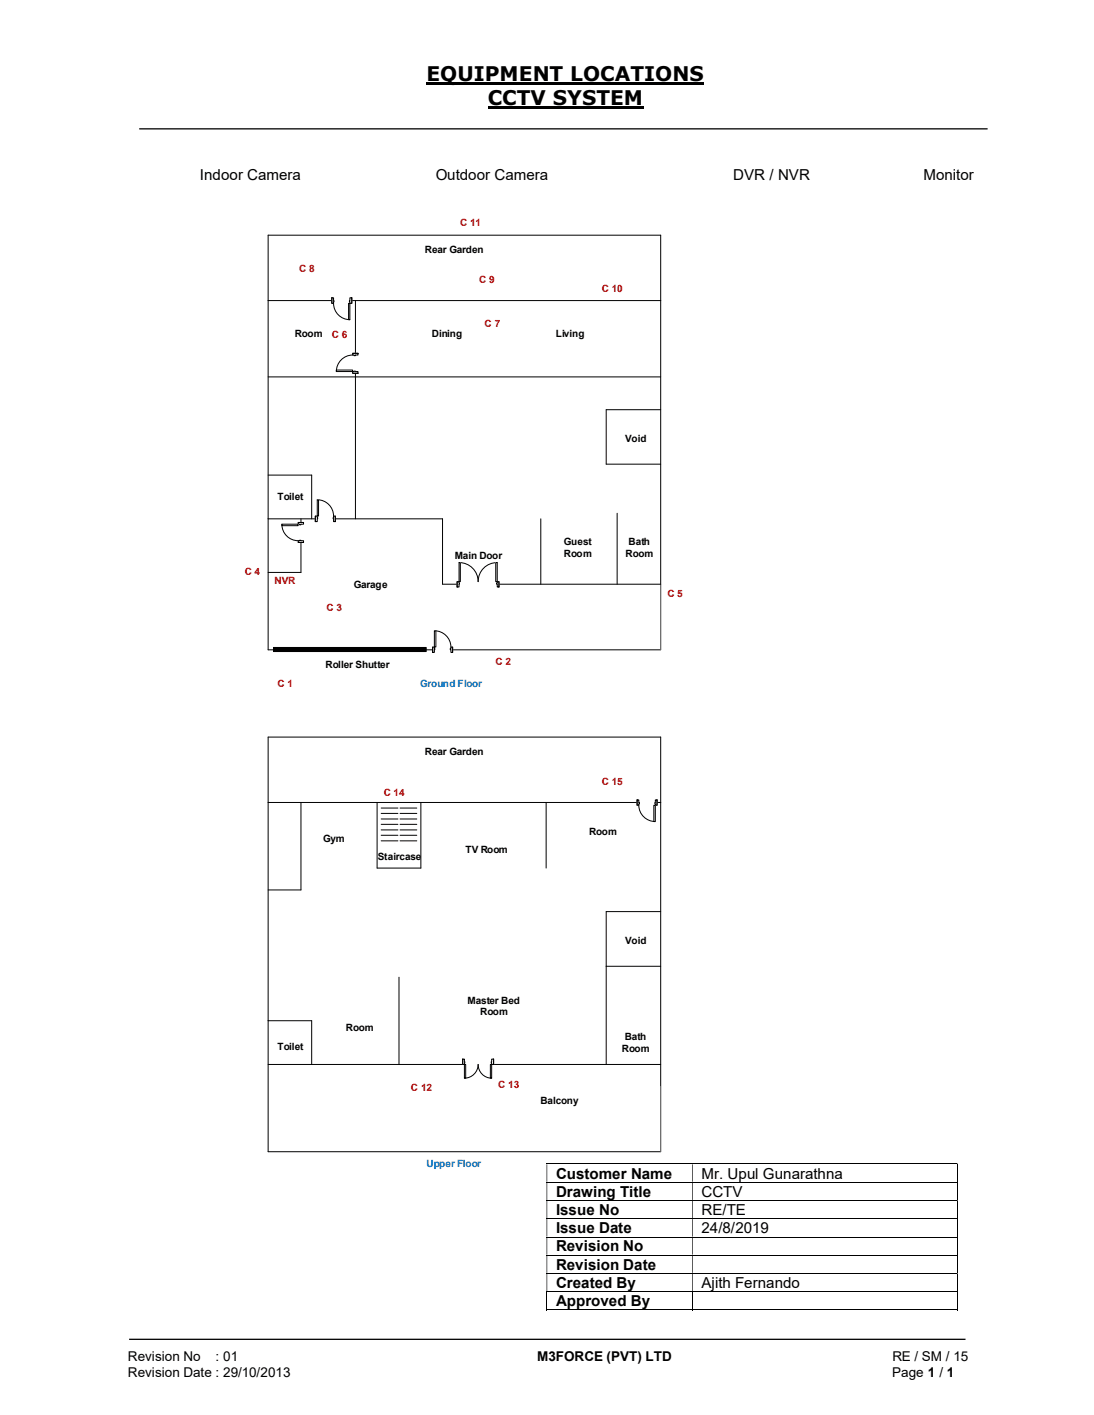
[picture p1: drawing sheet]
<svg xmlns="http://www.w3.org/2000/svg" width="216mm" height="279mm" viewBox="0 0 216 279" stroke-linecap="round" stroke-linejoin="round" font-family="sans-serif">
<path d="M84.2 16.5h54.8M96.3 21.3h30.7" fill="none" stroke="#000" stroke-width=".42"/>
<path d="M27.5 25.4h167.4M25.5 264.5h165" fill="none" stroke="#000" stroke-width=".25"/>
<g fill="none" stroke="#000" stroke-width=".2">
<path d="M52.9 59.4h77.5M70.1 59.4v43M52.9 93.8h8.6v8.6M130.4 80.9h-10.8v10.8h10.8M52.9 102.4h34.4v13h43.1v-69h-77.5v81.9h77.5M59.4 102.4v10.6h-6.5M106.7 102.4v13M121.8 101.3v14.1M54 127.8h30.1v.9h-30.1zM52.9 158.5h77.5M59.4 158.5v17.2h-6.5M74.4 158.5v12.9h8.7v-12.9"/>
<path d="M75.2 159.6h3.3M79 159.6h3.3M107.8 158.5v12.9M75.2 161.7h3.3M75.2 163.9h3.3M75.2 166h3.3M75.2 160.6h3.3M75.2 162.8h3.3M75.2 164.9h3.3M79 161.7h3.3M79 163.9h3.3M79 166h3.3"/>
<path d="M79 160.6h3.3M79 162.8h3.3M79 164.9h3.3M78.7 193v17.2M119.6 190.8h10.8M130.4 180h-10.8v30.2M52.9 201.5h8.6v8.7M52.9 210.2h77.5M130.4 214.5v-69h-77.5v81.9h77.5M107.9 229.8h81M107.9 233.4h81M107.9 237h81"/>
<path d="M189 229.9v3.4M189 233.5v3.4M189 237.1v3.4M107.9 240.6h81M107.9 244.3h81M107.9 247.8h81M107.9 251.4h81M107.9 255.1h81M107.9 258.6h28.7M107.9 255.1v3.6M136.6 255.1v3.6M136.7 258.6h52.2"/>
<path d="M189 240.7v3.5M189 244.3v3.4M189 247.9v3.4M189 251.5v3.5M189 255.1v3.6"/>
</g>
<g fill="#000">
<path d="M54 127.8h30.1v.9h-30.1z" fill-rule="evenodd"/>
<path d="M188.9 229.7h.2v.2h-.2zM107.9 229.9h.1v3.4h-.1zM136.6 229.9h.1v3.4h-.1z" fill-rule="evenodd"/>
<path d="M188.9 233.3h.2v.2h-.2zM107.9 233.5h.1v3.4h-.1zM136.6 233.5h.1v3.4h-.1z" fill-rule="evenodd"/>
<path d="M188.9 236.9h.2v.2h-.2zM107.9 237.1h.1v3.4h-.1zM136.6 237.1h.1v3.4h-.1z" fill-rule="evenodd"/>
<path d="M188.9 240.5h.2v.2h-.2zM107.9 240.7h.1v3.5h-.1zM136.6 240.7h.1v3.5h-.1z" fill-rule="evenodd"/>
<path d="M188.9 244.2h.2v.1h-.2zM107.9 244.3h.1v3.4h-.1zM136.6 244.3h.1v3.4h-.1z" fill-rule="evenodd"/>
<path d="M188.9 247.7h.2v.2h-.2zM107.9 247.9h.1v3.4h-.1zM136.6 247.9h.1v3.4h-.1z" fill-rule="evenodd"/>
<path d="M188.9 251.3h.2v.2h-.2zM107.9 251.5h.1v3.5h-.1zM136.6 251.5h.1v3.5h-.1z" fill-rule="evenodd"/>
</g>
<path d="M188.9 255h.2v.1h-.2zM188.9 258.6h.2v.1h-.2z" fill="#000"/>
<path d="M130.4 115.4v12.9M130.4 214.5v12.9" fill="none" stroke="#696969" stroke-width=".25"/>
<path d="M125.7 157.9h4v1.1h-4z" fill="#fff"/>
<path d="M125.7 157.9h4v1.1h-4z" fill="none" stroke="#fff" stroke-width=".2"/>
<path d="M129.3 157.9h.4v1.1h-.4zM125.7 157.9v1.1h.4v-1.1z" fill-rule="evenodd" fill="#fff"/>
<path d="M126.1 158.5v-.6h-.4v1.1h.4v-.2M129.3 158.5v-.6h.4v1.1h-.4v-.2" fill="none" stroke="#000" stroke-width=".2"/>
<path d="M129.2 158.5l.1 .3zM126.1 158.5v.3h.1v-.3z" fill-rule="evenodd" fill="#fff"/>
<path d="M125.7 157.9v1.1M126.1 158.5h.1v.3h-.1M126.1 159a3.3 3.3 0 0 0 3.2 3.2M129.3 158.5v.3M129.7 157.9v1.1" fill="none" stroke="#000" stroke-width=".2"/>
<path d="M129 159h.3v3.2h-.3z" fill-rule="evenodd" fill="#fff"/>
<path d="M129 159h.3v3.2h-.3z" fill="none" stroke="#000" stroke-width=".2"/>
<path d="M58.8 103.2h1.1v3.9h-1.1z" fill-rule="evenodd" fill="#fff"/>
<path d="M58.8 103.2h1.1v3.9h-1.1z" fill="none" stroke="#fff" stroke-width=".2"/>
<path d="M58.8 103.2v.3h1.1v-.3zM58.8 106.8h1.1v.3h-1.1z" fill-rule="evenodd" fill="#fff"/>
<path d="M59.1 103.5h-.3v-.3h1.1v.3h-.5M59.1 106.8h-.3v.3h1.1v-.3h-.5" fill="none" stroke="#000" stroke-width=".2"/>
<path d="M59.1 103.5v.1h.3v-.1zM59.1 106.7l.3 .1z" fill-rule="evenodd" fill="#fff"/>
<path d="M55.6 103.5a3.2 3.2 0 0 0 3.2 3.3M58.8 103.2h1.1M58.8 107.1h1.1M59.1 103.5v.1h.3v-.1M59.1 106.8h.3" fill="none" stroke="#000" stroke-width=".2"/>
<path d="M55.6 103.5h3.2v.3h-3.2z" fill="#fff"/>
<path d="M55.6 103.5h3.2v.3h-3.2z" fill="none" stroke="#000" stroke-width=".2"/>
<path d="M90.2 114.8h8.3v1.2h-8.3z" fill="#fff"/>
<path d="M90.2 114.8h8.3v1.2h-8.3z" fill="none" stroke="#fff" stroke-width=".2"/>
<path d="M98.1 114.9v1h.4v-1zM90.2 114.9h.4v1h-.4z" fill-rule="evenodd" fill="#fff"/>
<path d="M90.6 115.1v-.2h-.4v1h.4v-.5M98.1 115.1v-.2h.4v1h-.4v-.5" fill="none" stroke="#000" stroke-width=".2"/>
<path d="M98 115.1v.3h.1v-.3zM90.6 115.1l.1 .3z" fill-rule="evenodd" fill="#fff"/>
<path d="M90.2 114.9v1M90.6 111.1a3.7 3.7 0 0 1 3.8 3.8 3.7 3.7 0 0 1 3.7-3.8M90.6 115.1v.3M98.1 115.1h-.1v.3h.1M98.5 114.9v1" fill="none" stroke="#000" stroke-width=".2"/>
<path d="M90.6 111.1h.2v3.8h-.2z" fill-rule="evenodd" fill="#fff"/>
<path d="M90.6 111.1h.2v3.8h-.2z" fill="none" stroke="#000" stroke-width=".2"/>
<path d="M97.8 111.1h.3v3.8h-.3z" fill-rule="evenodd" fill="#fff"/>
<path d="M97.8 111.1h.3v3.8h-.3z" fill="none" stroke="#000" stroke-width=".2"/>
<path d="M62.2 101.9h4v1.1h-4z" fill="#fff"/>
<path d="M62.2 101.9h4v1.1h-4z" fill="none" stroke="#fff" stroke-width=".2"/>
<path d="M62.2 101.9h.4v1.1h-.4zM65.8 101.9v1.1h.4v-1.1z" fill-rule="evenodd" fill="#fff"/>
<path d="M62.6 102.2v-.3h-.4v1.1h.4v-.6M65.8 102.2v-.3h.4v1.1h-.4v-.6" fill="none" stroke="#000" stroke-width=".2"/>
<path d="M62.6 102.2l.1 .2zM65.7 102.2l.1 .2z" fill-rule="evenodd" fill="#fff"/>
<path d="M62.6 98.7a3.2 3.2 0 0 1 3.2 3.2M62.2 101.9v1.1M62.6 102.2v.2M65.8 102.2v.2M66.2 101.9v1.1" fill="none" stroke="#000" stroke-width=".2"/>
<path d="M62.6 98.7h.3v3.2h-.3z" fill-rule="evenodd" fill="#fff"/>
<path d="M62.6 98.7h.3v3.2h-.3z" fill="none" stroke="#000" stroke-width=".2"/>
<path d="M65.5 58.8h3.9v1.1h-3.9z" fill="#fff"/>
<path d="M65.5 58.8h3.9v1.1h-3.9z" fill="none" stroke="#fff" stroke-width=".2"/>
<path d="M69 58.8h.4v1.1h-.4zM65.5 58.8v1.1h.3v-1.1z" fill-rule="evenodd" fill="#fff"/>
<path d="M65.8 59.4v-.6h-.3v1.1h.3v-.3M69 59.4v-.6h.4v1.1h-.4v-.3" fill="none" stroke="#000" stroke-width=".2"/>
<path d="M69 59.4v.2zM65.8 59.4l.1 .2z" fill-rule="evenodd" fill="#fff"/>
<path d="M65.5 58.8v1.1M65.8 59.4v.2M65.8 59.9a3.2 3.2 0 0 0 3.2 3.2M69 59.4v.2M69.4 58.8v1.1" fill="none" stroke="#000" stroke-width=".2"/>
<path d="M68.8 59.9h.2v3.2h-.2z" fill-rule="evenodd" fill="#fff"/>
<path d="M68.8 59.9h.2v3.2h-.2zM52.9 74.4h77.5" fill="none" stroke="#000" stroke-width=".2"/>
<path d="M69.6 69.8h1.1v3.9h-1.1z" fill-rule="evenodd" fill="#fff"/>
<path d="M69.6 69.8h1.1v3.9h-1.1z" fill="none" stroke="#fff" stroke-width=".2"/>
<path d="M69.6 73.4h1.1v.3h-1.1zM69.6 69.8v.3h1.1v-.3z" fill-rule="evenodd" fill="#fff"/>
<path d="M69.8 73.4h-.2v.3h1.1v-.3h-.6M69.8 70.1h-.2v-.3h1.1v.3h-.6" fill="none" stroke="#000" stroke-width=".2"/>
<path d="M69.8 73.3l.3 .1zM69.8 70.1v.1h.3v-.1z" fill-rule="evenodd" fill="#fff"/>
<path d="M69.6 70.1a3.3 3.3 0 0 0-3.2 3.3M69.6 73.7h1.1M69.6 69.8h1.1M69.8 73.4h.3M69.8 70.1v.1h.3v-.1" fill="none" stroke="#000" stroke-width=".2"/>
<path d="M66.4 73.1h3.2v.3h-3.2z" fill="#fff"/>
<path d="M66.4 73.1h3.2v.3h-3.2z" fill="none" stroke="#000" stroke-width=".2"/>
<path d="M85.4 127.7h3.9v1.2h-3.9z" fill="#fff"/>
<path d="M85.4 127.7h3.9v1.2h-3.9z" fill="none" stroke="#fff" stroke-width=".2"/>
<path d="M85.4 127.8h.3v1h-.3zM89 127.8v1h.3v-1z" fill-rule="evenodd" fill="#fff"/>
<path d="M85.7 128v-.2h-.3v1h.3v-.5M89 128v-.2h.3v1h-.3v-.5" fill="none" stroke="#000" stroke-width=".2"/>
<path d="M85.7 128l.1 .3zM88.9 128v.3h.1v-.3z" fill-rule="evenodd" fill="#fff"/>
<path d="M85.4 127.8v1M85.7 124.5a3.3 3.3 0 0 1 3.3 3.3M85.7 128v.3M89 128h-.1v.3h.1M89.3 127.8v1" fill="none" stroke="#000" stroke-width=".2"/>
<path d="M85.7 124.5h.3v3.3h-.3z" fill-rule="evenodd" fill="#fff"/>
<path d="M85.7 124.5h.3v3.3h-.3z" fill="none" stroke="#000" stroke-width=".2"/>
<path d="M91.3 209.1h6.1v1.1h-6.1z" fill="#fff"/>
<path d="M91.3 209.1h6.1v1.1h-6.1z" fill="none" stroke="#fff" stroke-width=".2"/>
<path d="M97 209.1h.4v1.1h-.4zM91.3 209.1v1.1h.4v-1.1z" fill-rule="evenodd" fill="#fff"/>
<path d="M91.7 209.6v-.5h-.4v1.1h.4v-.3M97 209.6v-.5h.4v1.1h-.4v-.3" fill="none" stroke="#000" stroke-width=".2"/>
<path d="M96.9 209.6l.1 .3zM91.7 209.6v.3z" fill-rule="evenodd" fill="#fff"/>
<path d="M91.3 209.1v1.1M91.7 212.9a2.73 2.73 0 0 0 2.7-2.7 2.7 2.7 0 0 0 2.6 2.7M91.7 209.6v.3M97 209.6v.3M97.4 209.1v1.1" fill="none" stroke="#000" stroke-width=".2"/>
<path d="M91.7 210.2h.2v2.7h-.2z" fill-rule="evenodd" fill="#fff"/>
<path d="M91.7 210.2h.2v2.7h-.2z" fill="none" stroke="#000" stroke-width=".2"/>
<path d="M96.8 210.2h.2v2.7h-.2z" fill-rule="evenodd" fill="#fff"/>
<path d="M96.8 210.2h.2v2.7h-.2z" fill="none" stroke="#000" stroke-width=".2"/>
<g font-size="4">
<text x="84.2" y="16">EQUIPMENT LOCATIONS</text>
<text x="96.3" y="20.8">CCTV SYSTEM</text>
</g>
<g font-size="3">
<text x="39.5" y="35.5">Indoor Camera</text>
<text x="86" y="35.5">Outdoor Camera</text>
<text x="144.7" y="35.5">DVR / NVR</text>
<text x="182.2" y="35.5">Monitor</text>
<text x="109.7" y="232.7">Customer Name</text>
<text x="138.4" y="232.7">Mr. Upul Gunarathna</text>
<text x="109.7" y="236.3">Drawing Title</text>
<text x="109.7" y="239.9">Issue No</text>
<text x="138.4" y="236.3">CCTV</text>
<text x="138.4" y="239.9">RE/TE</text>
<text x="109.7" y="243.5">Issue Date</text>
<text x="138.4" y="243.5">24/8/2019</text>
<text x="109.7" y="247.1">Revision No</text>
<text x="109.7" y="250.7">Revision Date</text>
<text x="109.7" y="254.3">Created By</text>
<text x="109.7" y="257.9">Approved By</text>
<text x="138.4" y="254.3">Ajith Fernando</text>
</g>
<g font-size="2.7">
<text x="25.2" y="268.8">Revision No</text>
<text x="42.6" y="268.8">: 01</text>
<text x="106" y="268.8">M3FORCE (PVT) LTD</text>
<text x="176.1" y="268.8">RE / SM / 15</text>
<text x="25.2" y="271.8">Revision Date : 29/10/2013</text>
<text x="176.1" y="271.8">Page 1 / 1</text>
</g>
<g font-size="2" fill="#c00000">
<text x="90.8" y="44.7">C 11</text>
<text x="59.1" y="53.8">C 8</text>
<text x="94.6" y="55.9">C 9</text>
<text x="118.8" y="57.6">C 10</text>
<text x="95.6" y="64.6">C 7</text>
<text x="65.5" y="66.7">C 6</text>
<text x="48.3" y="113.6">C 4</text>
<text x="54.2" y="115.3">NVR</text>
<text x="131.7" y="117.9">C 5</text>
<text x="64.4" y="120.6">C 3</text>
<text x="97.8" y="131.4">C 2</text>
<text x="54.7" y="135.7">C 1</text>
<text x="118.8" y="155.1">C 15</text>
<text x="75.7" y="157.2">C 14</text>
<text x="81.1" y="215.4">C 12</text>
<text x="98.3" y="214.9">C 13</text>
</g>
<g font-size="2">
<text x="83.9" y="50">Rear Garden</text>
<text x="58.2" y="66.5">Room</text>
<text x="85.2" y="66.5">Dining</text>
<text x="109.7" y="66.5">Living</text>
<text x="123.4" y="87.3">Void</text>
<text x="54.7" y="98.8">Toilet</text>
<text x="111.3" y="107.7">Guest</text>
<text x="124" y="107.7">Bath</text>
<text x="89.7" y="110.3">Main Door</text>
<text x="111.3" y="110">Room</text>
<text x="123.4" y="110">Room</text>
<text x="69.8" y="116">Garage</text>
<text x="64.3" y="131.8">Roller Shutter</text>
<text x="83.9" y="149.1">Rear Garden</text>
<text x="63.8" y="166.3">Gym</text>
<text x="116.2" y="164.8">Room</text>
<text x="74.6" y="169.9">Staircase</text>
<text x="91.9" y="168.5">TV Room</text>
<text x="123.4" y="186.4">Void</text>
<text x="68.2" y="203.6">Room</text>
<text x="92.3" y="198.2">Master Bed</text>
<text x="94.7" y="200.5">Room</text>
<text x="54.7" y="207.3">Toilet</text>
<text x="122.7" y="207.7">Room</text>
<text x="123.3" y="205.4">Bath</text>
<text x="106.6" y="218">Balcony</text>
</g>
<g font-size="2" fill="#0070c0">
<text x="82.9" y="135.7">Ground Floor</text>
<text x="84.2" y="230.5">Upper Floor</text>
</g>
</svg>
